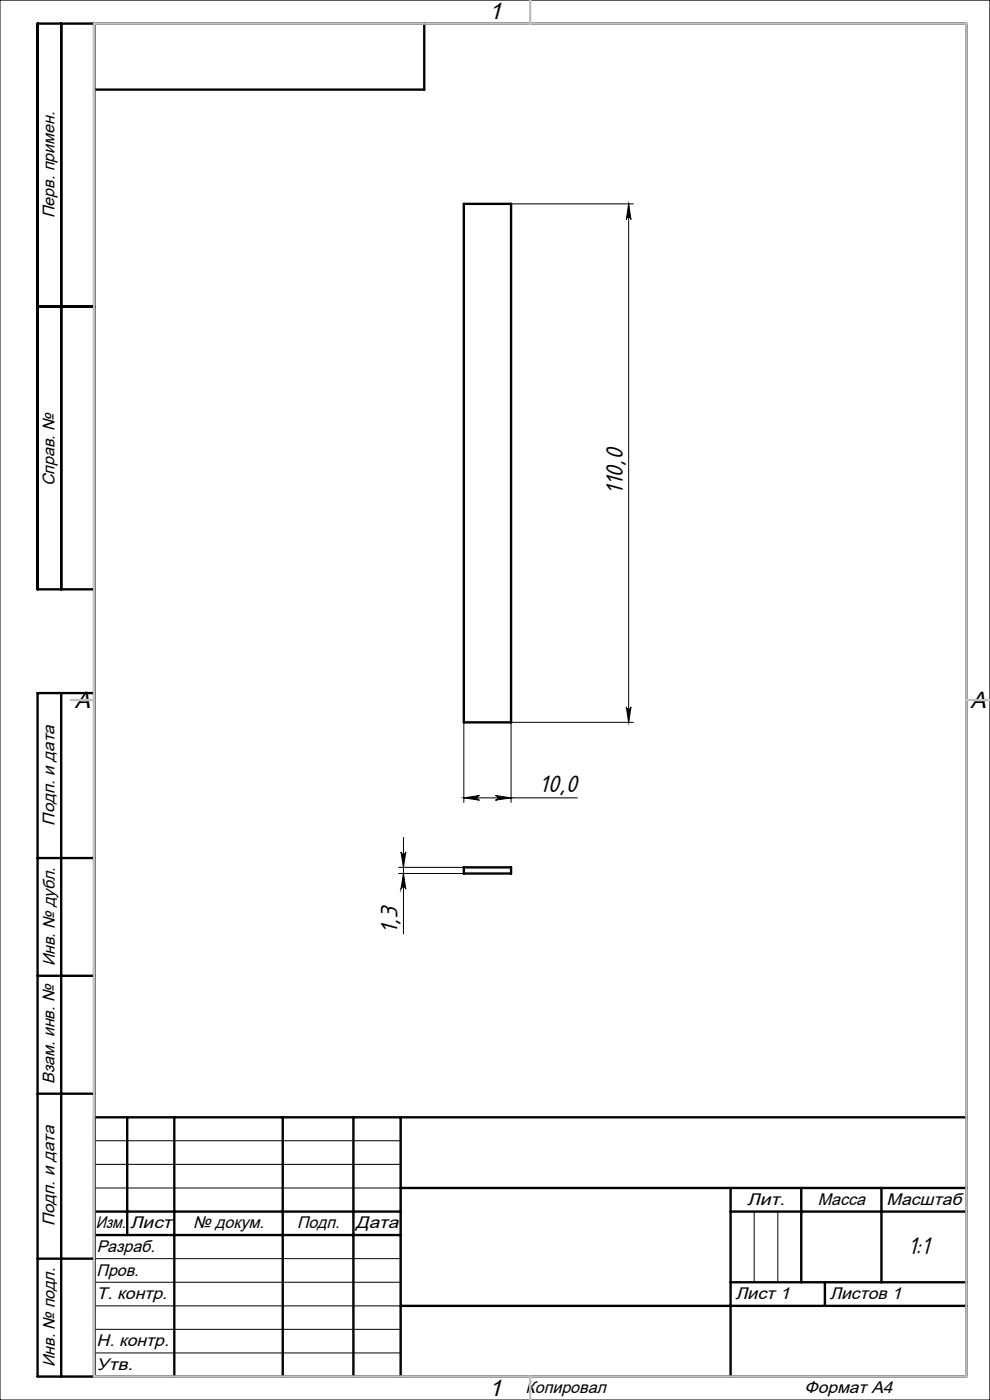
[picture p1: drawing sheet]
<svg xmlns="http://www.w3.org/2000/svg" width="210mm" height="297mm" viewBox="0 0 210 297" stroke-linecap="round" stroke-linejoin="round" font-family="sans-serif">
<g fill="none" stroke="#000" stroke-width=".21">
<path d="M0 0h210v297h-210zM108.4 43.2h25.9M133.3 43.2v110M133.3 43.2l.5 3.4a.49 .49 0 0 0-.4-.5 .49 .49 0 0 0-.5 .5zM98.4 153.2v17M132.9 150a.49 .49 0 0 0 .5 .4 .49 .49 0 0 0 .4-.4l-.5 3.2zM134.3 153.2h-25.9v17M85.6 177.7v20.4M98.4 169.3l3.3-.5a.49 .49 0 0 0-.5 .5 .49 .49 0 0 0 .5 .5zM98.4 169.3h24.1M105.1 168.8l3.3 .5-3.3 .5a.49 .49 0 0 0 .5-.5 .49 .49 0 0 0-.5-.5zM84.6 184h13.8"/>
<path d="M84.6 185.3h13.8M85.1 180.7a.51 .51 0 0 0 .5 .5 .51 .51 0 0 0 .5-.5l-.5 3.3zM85.6 185.3l.5 3.3a.51 .51 0 0 0-.5-.5 .51 .51 0 0 0-.5 .5zM20 242h65M20 247h65M20 252h65M160 257v15M165 257v15M20 267h65M20 272h65M20 277h65M20 282h65"/>
<path d="M20 287h65"/>
</g>
<g fill="none" stroke="#000" stroke-width=".5">
<path d="M13 5v120M20 5v287M90 5v14h-70M98.4 43.2h10v110h-10zM8 65h12M20 125h-12v-120h197v287h-197v-145h12M13 147v145M8 182h12M98.4 184h10v1.3h-10zM8 207h12M8 232h12M20 237h185"/>
<path d="M27 237v25M37 237v55M60 237v55M75 237v55M85 237v55M20 257h65M85 252h120M155 252v40M155 257h50M170 252v20M187 252v20M8 267h12"/>
<path d="M20 262h65M85 277h120M155 272h50M175 272v5"/>
</g>
<path d="M20 5h185v287h-185zM112.5 0v5M15 148.5h5M205 148.5h5M112.5 292v5" fill="none" stroke="#c0c0c0" stroke-width=".5"/>
<g fill="#000">
<path d="M98.4 169.3l3.3-.5a.49 .49 0 0 0-.5 .5 .49 .49 0 0 0 .5 .5zM105.1 168.8l3.3 .5-3.3 .5a.49 .49 0 0 0 .5-.5 .49 .49 0 0 0-.5-.5z"/>
<path d="M85.1 180.7a.51 .51 0 0 0 .5 .5 .51 .51 0 0 0 .5-.5l-.5 3.3zM85.6 185.3l.5 3.3a.51 .51 0 0 0-.5-.5 .51 .51 0 0 0-.5 .5zM133.3 43.2l.5 3.4a.49 .49 0 0 0-.4-.5 .49 .49 0 0 0-.5 .5zM132.9 150a.49 .49 0 0 0 .5 .4 .49 .49 0 0 0 .4-.4l-.5 3.2z"/>
</g>
<g font-size="5.6">
<text x="132.1" y="105" transform="rotate(-90 132.1 105)">110,0</text>
<text x="114.3" y="168">10,0</text>
<text x="84.3" y="198.1" transform="rotate(-90 84.3 198.1)">1,3</text>
</g>
<text font-size="5.1" x="192.5" y="266">1:1</text>
<g font-size="5">
<text x="103.7" y="4.1">1</text>
<text x="15.9" y="150.1">A</text>
<text x="205.9" y="150.1">A</text>
<text x="103.7" y="296.1">1</text>
</g>
<g font-size="3.6">
<text x="11.6" y="46.3" transform="rotate(-90 11.6 46.3)">Перв. примен.</text>
<text x="11.6" y="103.2" transform="rotate(-90 11.6 103.2)">Справ. №</text>
<text x="11.6" y="175.1" transform="rotate(-90 11.6 175.1)">Подп. и дата</text>
<text x="11.6" y="205" transform="rotate(-90 11.6 205)">Инв. № дубл.</text>
<text x="11.6" y="230" transform="rotate(-90 11.6 230)">Взам. инв. №</text>
<text x="158.5" y="255.6">Лит.</text>
<text x="173.5" y="255.6">Масса</text>
<text x="188.1" y="255.6">Масштаб</text>
<text x="11.6" y="260.1" transform="rotate(-90 11.6 260.1)">Подп. и дата</text>
<text x="20.3" y="260.6">Изм.</text>
<text x="27.6" y="260.6">Лист</text>
<text x="41" y="260.6">№ докум.</text>
<text x="63" y="260.6">Подп.</text>
<text x="75.5" y="260.6">Дата</text>
<text x="20.5" y="265.6">Разраб.</text>
<text x="20.5" y="275.6">Т. контр.</text>
<text x="20.5" y="270.6">Пров.</text>
<text x="156" y="275.6">Лист 1</text>
<text x="176" y="275.6">Листов 1</text>
<text x="20.5" y="285.6">Н. контр.</text>
<text x="11.6" y="290" transform="rotate(-90 11.6 290)">Инв. № подл.</text>
<text x="20.5" y="290.6">Утв.</text>
<text x="111.5" y="295.6">Копировал</text>
<text x="170.7" y="295.6">Формат А4</text>
</g>
</svg>
